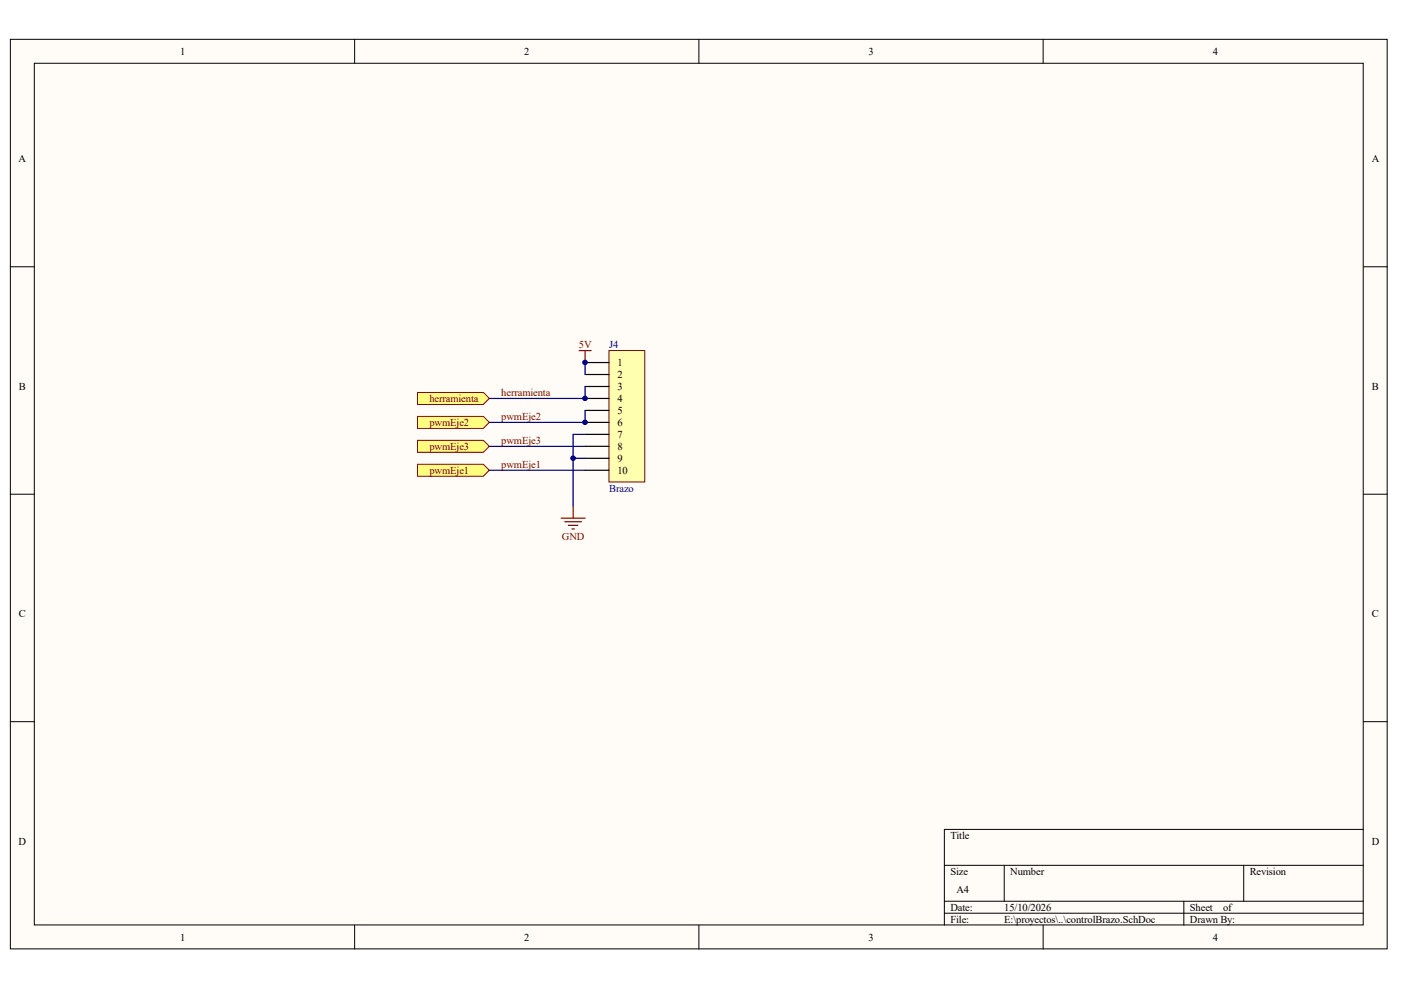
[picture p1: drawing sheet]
<svg xmlns="http://www.w3.org/2000/svg" width="297mm" height="210mm" viewBox="0 0 297 210" stroke-linecap="round" stroke-linejoin="round" font-family="sans-serif">
<g fill="#fffcf8" stroke="#000" stroke-width=".21">
<path d="M2.2 8.3h291.9v192.9h-291.9z"/>
<path d="M7.3 13.4h281.7v182.7h-281.7z"/>
</g>
<g fill="none" stroke="#000" stroke-width=".21">
<path d="M75.2 8.3v5.1M148.2 8.3v5.1M221.2 8.3v5.1M2.2 56.6h5.1M289.1 56.6h5.1M2.2 104.8h5.1M289.1 104.8h5.1M2.2 153h5.1M289.1 153h5.1M289.1 175.9h-88.9v20.3M75.2 196.2v5M148.2 196.2v5"/>
<path d="M200.2 183.5h88.9M200.2 191.1h88.9M200.2 193.6h88.9M212.9 183.5v7.6M221.2 196.2v5M251 191.1v5.1M263.7 183.5v7.6"/>
</g>
<g fill="#ffff80" stroke="#800000" stroke-width=".21">
<path d="M88.5 98.4h14l1.2 1.3-1.2 1.3h-14z" fill-rule="evenodd"/>
<path d="M88.5 88.3h14l1.2 1.3-1.2 1.2h-14z" fill-rule="evenodd"/>
<path d="M88.5 93.4h14l1.2 1.2-1.2 1.3h-14z" fill-rule="evenodd"/>
<path d="M88.5 83.2h14l1.2 1.3-1.2 1.3h-14z" fill-rule="evenodd"/>
</g>
<path d="M122.8 74.3h2.5M124.1 74.3v2.6M119 109.9h5.1M119.7 110.6h3.6M120.5 111.4h2M121.3 112.1h.5M121.5 107.3v2.6" fill="none" stroke="#800000" stroke-width=".25"/>
<path d="M103.7 99.7h20.4M103.7 94.6h20.4" fill="none" stroke="#000080" stroke-width=".25"/>
<path d="M129.1 74.3h7.6v27.9h-7.6z" fill="#ffffb0" stroke="#800000" stroke-width=".21"/>
<path d="M124.1 76.9h5M124.1 79.4h5M124.1 81.9h5M124.1 84.5h5M124.1 87h5M124.1 89.6h5M124.1 92.1h5M124.1 94.6h5M124.1 97.2h5M124.1 99.7h5" fill="none" stroke="#000" stroke-width=".25"/>
<path d="M124.1 76.9v2.5M121.5 97.2v10.1M124.1 92.1h-2.6v5.1h2.6M124.1 81.9v2.6h-20.4M124.1 87v2.6h-20.4" fill="none" stroke="#000080" stroke-width=".25"/>
<g fill="#000080" stroke="#000080" stroke-width=".21">
<circle cx="121.5" cy="97.1" r=".48"/>
<circle cx="124" cy="89.5" r=".48"/>
<circle cx="124" cy="84.5" r=".48"/>
<circle cx="124" cy="76.8" r=".48"/>
</g>
<g font-size="2.2">
<text x="38.2" y="11.6">1</text>
<text x="111.2" y="11.6">2</text>
<text x="184.2" y="11.6">3</text>
<text x="257.1" y="11.6">4</text>
<text x="3.9" y="34.4">A</text>
<text x="290.8" y="34.4">A</text>
<text x="130.9" y="77.6">1</text>
<text x="4" y="82.7">B</text>
<text x="130.9" y="80.1">2</text>
<text x="130.9" y="82.7">3</text>
<text x="290.9" y="82.7">B</text>
<text x="130.9" y="85.2">4</text>
<text x="130.9" y="87.7">5</text>
<text x="130.9" y="90.3">6</text>
<text x="130.9" y="92.8">7</text>
<text x="130.9" y="95.4">8</text>
<text x="130.9" y="97.9">9</text>
<text x="130.9" y="100.4">10</text>
<text x="4" y="130.9">C</text>
<text x="290.9" y="130.9">C</text>
<text x="3.9" y="179.1">D</text>
<text x="201.5" y="177.8">Title</text>
<text x="290.8" y="179.1">D</text>
<text x="201.5" y="185.5">Size</text>
<text x="214.2" y="185.5">Number</text>
<text x="265" y="185.5">Revision</text>
<text x="202.8" y="189.3">A4</text>
<text x="201.5" y="193.1">Date:</text>
<text x="201.5" y="195.6">File:</text>
<text x="212.9" y="193.1">15/10/2026</text>
<text x="212.9" y="195.6">E:\proyectos\..\controlBrazo.SchDoc</text>
<text x="252.3" y="193.1">Sheet</text>
<text x="252.3" y="195.6">Drawn By:</text>
<text x="259.3" y="193.1">of</text>
<text x="38.2" y="199.4">1</text>
<text x="111.2" y="199.4">2</text>
<text x="184.2" y="199.4">3</text>
<text x="257.1" y="199.4">4</text>
</g>
<g font-size="2.2" fill="#800000">
<text x="122.7" y="73.8">5V</text>
<text x="106.3" y="83.9">herramienta</text>
<text x="91.1" y="85.2">herramienta</text>
<text x="106.3" y="89">pwmEje2</text>
<text x="91.1" y="90.3">pwmEje2</text>
<text x="91.1" y="95.4">pwmEje3</text>
<text x="106.3" y="94.1">pwmEje3</text>
<text x="91.1" y="100.4">pwmEje1</text>
<text x="106.3" y="99.2">pwmEje1</text>
<text x="119.1" y="114.4">GND</text>
</g>
<g font-size="2.2" fill="#000080">
<text x="129.1" y="73.8">J4</text>
<text x="129.1" y="104.2">Brazo</text>
</g>
</svg>
